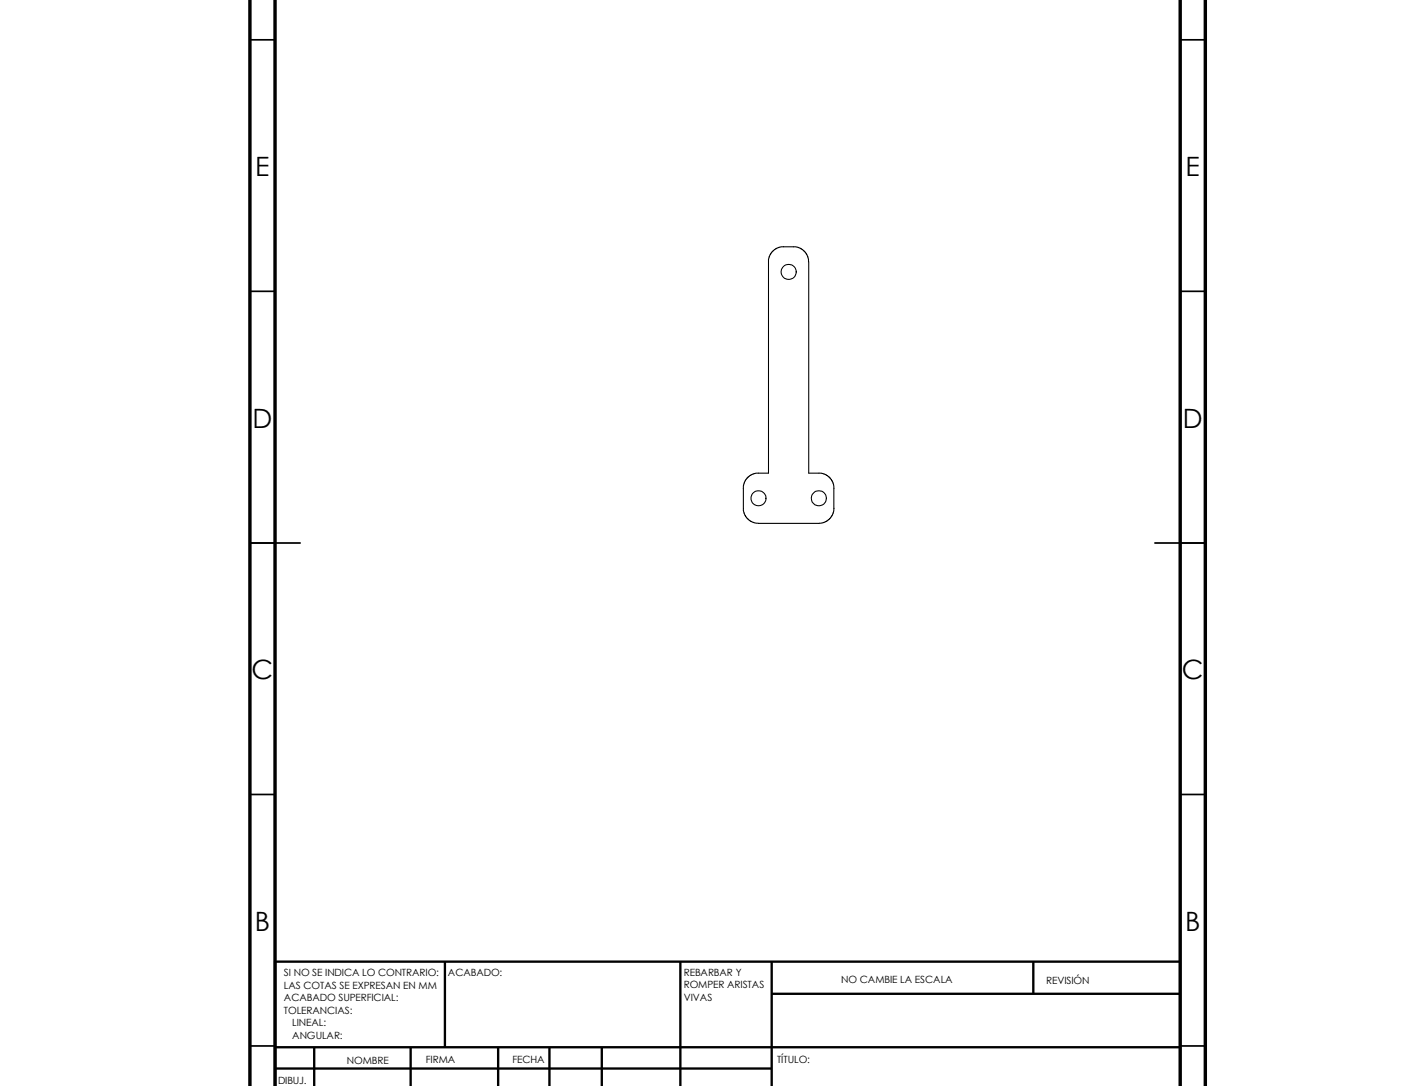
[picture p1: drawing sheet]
<svg xmlns="http://www.w3.org/2000/svg" width="279mm" height="216mm" viewBox="0 0 279 216" stroke-linecap="round" stroke-linejoin="round" font-family="sans-serif">
<path d="M49.7 7.9h5M234.7 7.9h5M49.7 57.9h5M234.7 57.9h5M49.7 107.9h10M229.7 107.9h10M49.7 157.9h5M234.7 157.9h5M49.7 207.9h5M234.7 207.9h5" fill="none" stroke="#000" stroke-width=".34"/>
<g fill="none" stroke="#000" stroke-width=".47">
<path d="M88.5 191.2v17M135.3 191.2v24.7M153.5 197.6h81.2M153.5 191.2v24.7M205.5 191.2v6.4M234.7 191.2h-180v24.7M54.7 208.2h180M54.7 212.4h98.8M62.5 208.2v7.7M81.7 208.2v7.7M99.1 208.2v7.7M109.3 208.2v7.7"/>
<path d="M119.7 208.2v7.7"/>
</g>
<path d="M49.7 -.1v216M54.7 -.1v216M234.7 -.1v216M239.7 0v215.9" fill="none" stroke="#000" stroke-width=".68" stroke-linecap="butt"/>
<g fill="none" stroke="#000" stroke-width=".21">
<path d="M155.8 49.1h2.5l.8 .2 1 .7 .6 1.4 .1 42.7h2.5l1 .3 .8 .6 .4 .6 .4 1.5M155.8 49l-1 .2-1 .6-.6 .8-.4 1v42.5h-2.7l-1 .4-.7 .7-.6 1.4v4.9l.4 1 .6 .8 .7 .5 .8 .2 12.6 .1 1.2-.3 1-.8 .6-1 .2-1M165.8 97.1v3.9"/>
<circle cx="156.8" cy="54.1" r="1.51"/>
<circle cx="150.8" cy="99.1" r="1.5"/>
<circle cx="162.8" cy="99" r="1.5"/>
</g>
<g font-size="5.3">
<text x="50.8" y="35">E</text>
<text x="235.8" y="35">E</text>
<text x="50.2" y="85">D</text>
<text x="235.2" y="85">D</text>
<text x="50" y="135">C</text>
<text x="235" y="135">C</text>
<text x="50.7" y="185">B</text>
<text x="235.7" y="185">B</text>
</g>
<g font-size="2">
<text x="56.5" y="194.1">SI NO SE INDICA LO CONTRARIO:</text>
<text x="56.5" y="196.6">LAS COTAS SE EXPRESAN EN MM</text>
<text x="89.1" y="194.1">ACABADO:</text>
<text x="136" y="194">REBARBAR Y</text>
<text x="136" y="196.5">ROMPER ARISTAS</text>
<text x="167.3" y="195.5">NO CAMBIE LA ESCALA</text>
<text x="208" y="195.7">REVISIÓN</text>
<text x="56.5" y="199.1">ACABADO SUPERFICIAL:</text>
<text x="56.5" y="201.5">TOLERANCIAS:</text>
<text x="136" y="199">VIVAS</text>
<text x="58.1" y="206.5">ANGULAR:</text>
<text x="58.1" y="204">LINEAL:</text>
<text x="55.3" y="215.6">DIBUJ.</text>
<text x="69" y="211.5">NOMBRE</text>
<text x="84.7" y="211.4">FIRMA</text>
<text x="101.9" y="211.4">FECHA</text>
<text x="154.5" y="211.4">TÍTULO:</text>
</g>
</svg>
